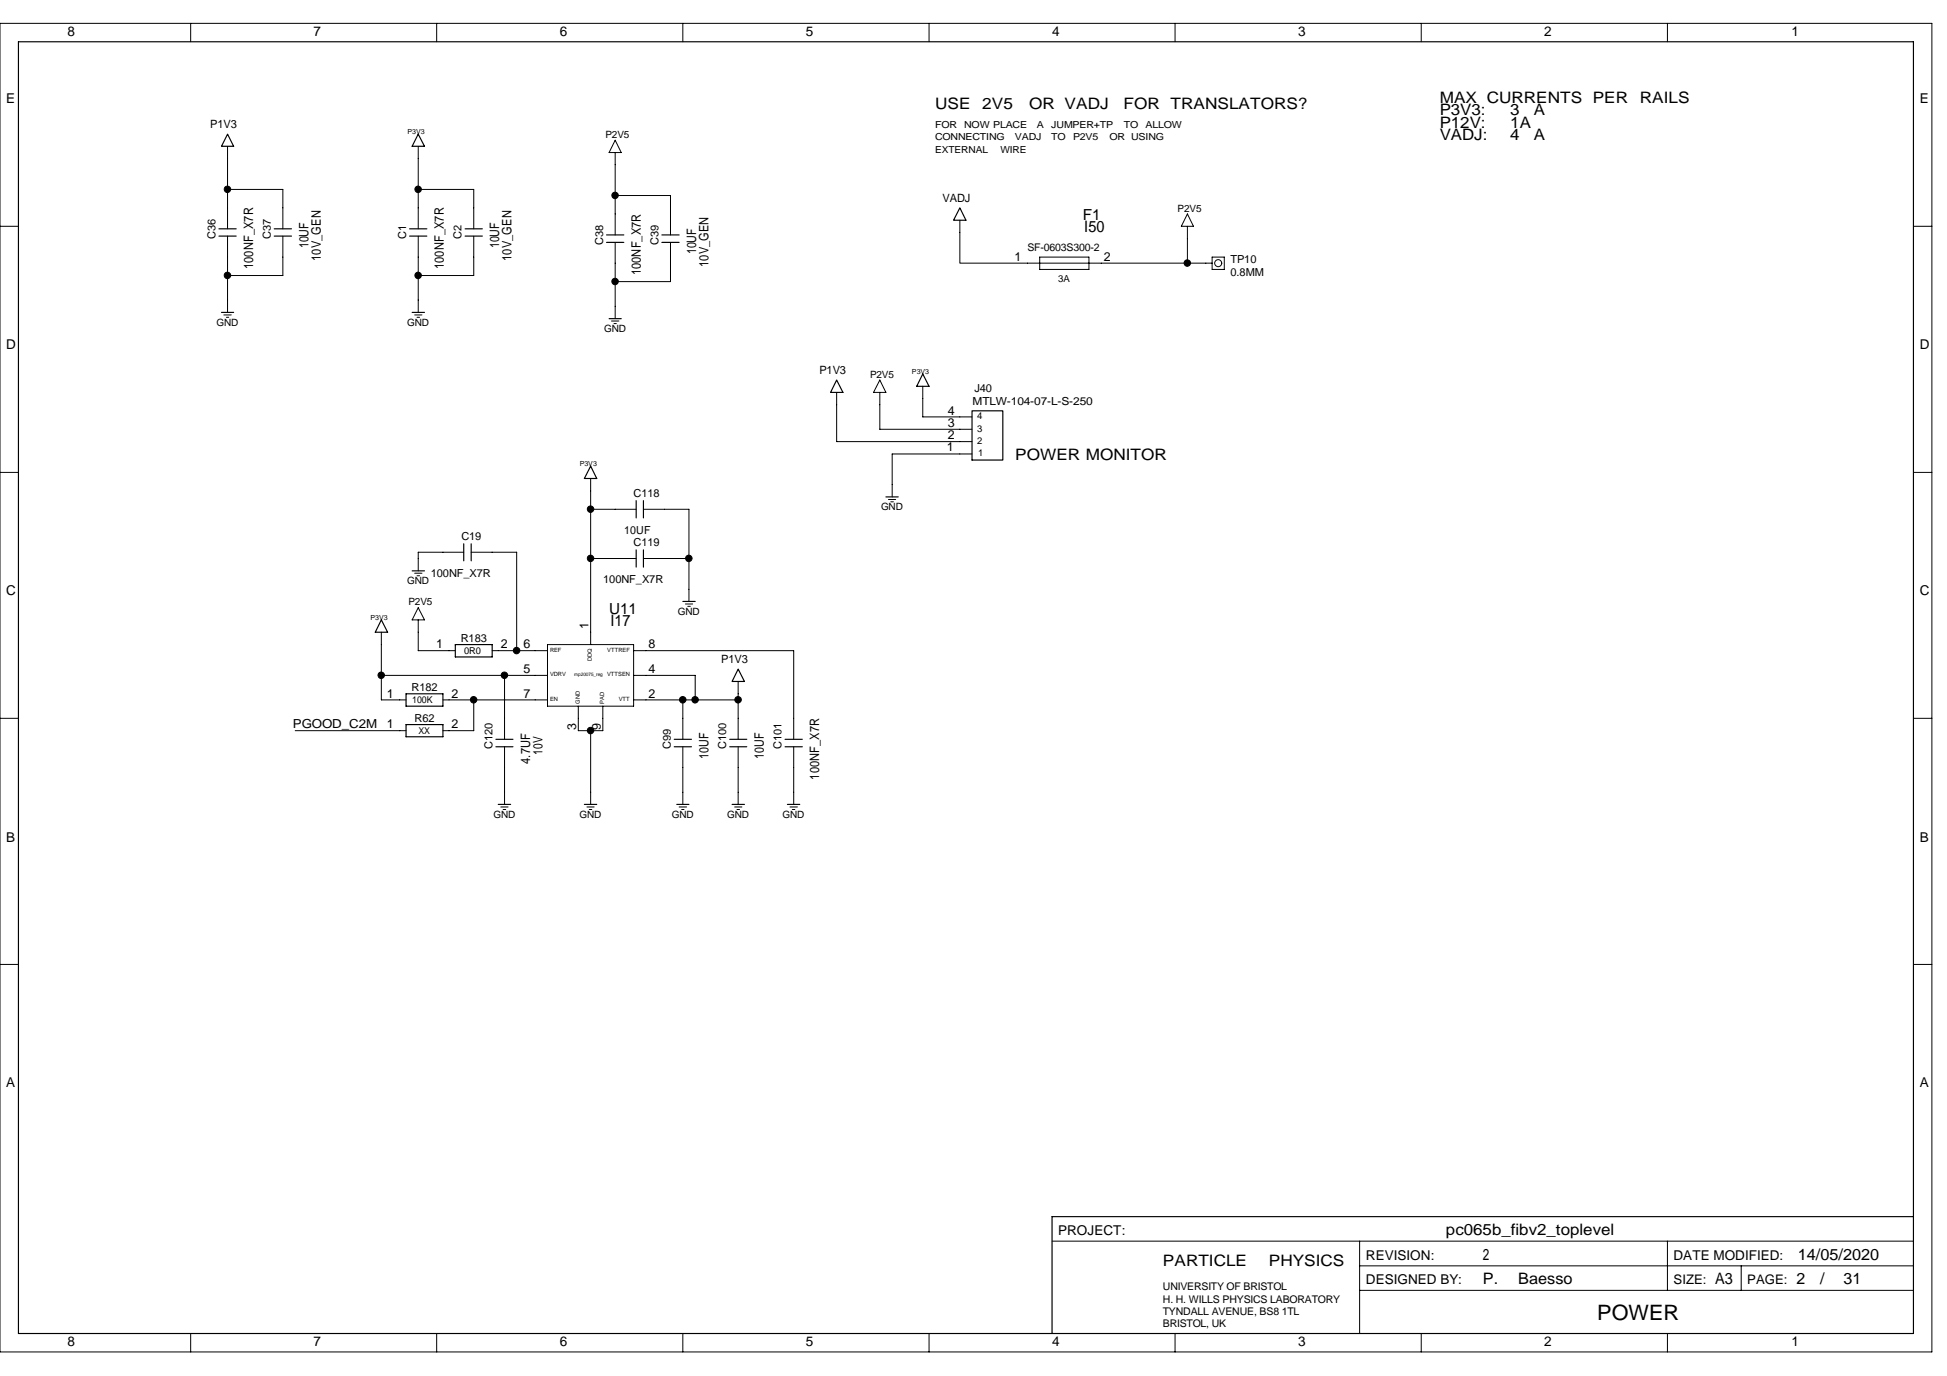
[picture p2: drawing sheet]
<svg xmlns="http://www.w3.org/2000/svg" width="420mm" height="297mm" viewBox="0 0 420 297" stroke-linecap="round" stroke-linejoin="round" font-family="sans-serif">
<g fill="none" stroke="#000" stroke-width=".25">
<path d="M4 9h408.9v278.9h-408.9zM49.1 29l1.3 2.6h-2.6zM90.3 29l1.3 2.6h-2.7zM47.2 51h3.8M47.2 49.4h3.8M59.2 51h3.7M59.2 49.4h3.7M88.4 51h3.7M88.4 49.4h3.7M100.4 51h3.7M100.4 49.4h3.7M130.9 52.3h3.7"/>
<path d="M130.9 50.7h3.7M142.8 52.3h3.8M142.8 50.7h3.8M207.1 44.9l1.3 2.6h-2.6zM47.8 67.4h2.6M88.9 67.4h2.7M131.4 68.8h2.7M180.5 82l1.4 2.7h-2.7zM199.1 80.7l1.4 2.7h-2.7zM209.8 88.7h6.6v10.6h-6.6zM100.1 117.4v3.7M101.7 117.4v3.7"/>
<path d="M127.5 100.6l1.3 2.7h-2.7zM137.3 108.1v3.7M137.3 118.7v3.7M138.8 108.1v3.7M138.8 118.7v3.7M191.2 107.3h2.6M82.3 133.8l1.3 2.7h-2.6zM88.9 123.2h2.7M98.3 139.1h7.9v2.7h-7.9zM147.4 129.8h2.6M87.6 149.8h8v2.6h-8zM87.6 156.4h8v2.6h-8z"/>
<path d="M107 159.6h3.7M145.5 159.6h3.7M157.5 159.6h3.7M159.3 144.4l1.4 2.7h-2.7zM169.4 159.6h3.7M107 161.2h3.7M107.5 173.6h2.7M126.1 173.6h2.7M145.5 161.2h3.7M146 173.6h2.7M157.5 161.2h3.7M158 173.6h2.7"/>
<path d="M169.4 161.2h3.7M169.9 173.6h2.7M412.9 262.6h-185.9v25.3"/>
</g>
<g fill="none" stroke="#000" stroke-width=".22">
<path d="M0 5h416.9v286.8h-416.9zM41.1 5v4M94.2 5v4M147.4 5v4M200.5 5v4M253.6 5v4M306.7 5v4M359.8 5v4M49.1 31.6v17.8M90.3 31.6v17.8M132.8 32.9v17.8M132.8 30.3l1.3 2.6h-2.7z"/>
<path d="M0 48.9h4M49.1 51v16.4M49.1 40.9h11.9v8.5M61 51v8.5h-11.9M90.3 51v16.4M90.3 40.9h11.9v8.5M102.2 51v8.5h-11.9M132.8 42.2h11.9v8.5M132.8 52.3v16.5M144.7 52.3v8.5h-11.9M207.1 47.5v9.3h54.5M224.4 55.5h10.6v2.7h-10.6z"/>
<path d="M256.2 46.2l1.3 2.7h-2.6zM256.2 48.9v7.9M261.6 55.5h2.6v2.7h-2.6zM412.9 48.9h4M48.3 68h1.6M48.9 68.5h.5M89.5 68h1.6M90 68.5h.5M131.9 69.3h1.7M132.5 69.9h.5M180.5 84.7v10.6h29.3M189.9 84.7v8h19.9"/>
<path d="M189.9 82l1.3 2.7h-2.7zM199.1 83.4v6.6h10.7M209.8 98h-17.3v9.3M0 102h4M100.1 119.2h-9.8v4M101.7 119.2h9.8v21.3M127.5 109.9v10.7h9.8M127.5 103.3v6.6M127.5 109.9h9.8M138.8 109.9h9.9v19.9M191.7 107.8h1.6M192.2 108.3h.6"/>
<path d="M412.9 102h4M82.3 136.5v14.6h5.3M89.5 123.7h1.6M90 124.3h.5M90.3 133.8v6.7h8M90.3 131.2l1.3 2.6h-2.7zM118.1 139.1h18.6v13.3h-18.6zM127.5 120.6v18.5M138.8 120.6h9.9M147.9 130.4h1.6M148.4 130.9h.6M0 155.1h4"/>
<path d="M63.7 157.7h23.9M82.3 145.8h35.8M95.6 151.1h22.5M102.2 151.1v6.6h-6.6M106.2 140.5h11.9M108.9 145.8v13.8M124.8 152.4v5.3h5.3v-5.3M127.5 157.7v15.9M136.7 145.8h13.3v5.3h-2.6M136.7 140.5h34.6v19.1M136.7 151.1h10.7M147.4 151.1v8.5"/>
<path d="M150 151.1h9.3M159.3 147.1v12.5M412.9 155.1h4M108.1 174.2h1.5M108.6 174.7h.5M108.9 161.2v12.4M126.7 174.2h1.5M127.2 174.7h.5M146.6 174.2h1.6M147.1 174.7h.5M147.4 161.2v12.4M158.5 174.2h1.6"/>
<path d="M159 174.7h.6M159.3 161.2v12.4M170.5 174.2h1.6M171 174.7h.5M171.3 161.2v12.4M0 208.2h4M412.9 208.2h4M227 267.9h185.9M293.4 273.3h119.5M293.4 267.9v20M293.4 278.6h119.5M359.8 267.9v10.7"/>
<path d="M375.7 273.3v5.3M41.1 287.9v3.9M94.2 287.9v3.9M147.4 287.9v3.9M200.5 287.9v3.9M253.6 287.9v3.9M306.7 287.9v3.9M359.8 287.9v3.9"/>
<circle cx="262.9" cy="56.8" r=".76"/>
</g>
<g fill="#000" stroke="#000" stroke-width=".22">
<circle cx="49.1" cy="40.9" r=".7"/>
<circle cx="49.1" cy="59.4" r=".7"/>
<circle cx="90.2" cy="40.9" r=".7"/>
<circle cx="90.2" cy="59.4" r=".7"/>
<circle cx="132.7" cy="42.2" r=".7"/>
<circle cx="256.2" cy="56.8" r=".7"/>
<circle cx="132.7" cy="60.8" r=".7"/>
<circle cx="127.4" cy="109.9" r=".7"/>
<circle cx="127.4" cy="120.5" r=".7"/>
<circle cx="148.6" cy="120.5" r=".7"/>
<circle cx="82.3" cy="145.8" r=".7"/>
<circle cx="102.2" cy="151.1" r=".7"/>
<circle cx="108.9" cy="145.8" r=".7"/>
<circle cx="111.5" cy="140.4" r=".7"/>
<circle cx="127.4" cy="157.7" r=".7"/>
<circle cx="147.3" cy="151.1" r=".7"/>
<circle cx="150" cy="151.1" r=".7"/>
<circle cx="159.3" cy="151.1" r=".7"/>
</g>
<text font-size="4.6" x="344.7" y="284.9">POWER</text>
<g font-size="3.4">
<text x="201.8" y="23.6">USE</text>
<text x="212" y="23.6">2V5</text>
<text x="222.1" y="23.6">OR VADJ</text>
<text x="242.4" y="23.6">FOR TRANSLATORS?</text>
<text x="310.7" y="22.3">MAX CURRENTS PER</text>
<text x="353.9" y="22.3">RAILS</text>
<text x="310.7" y="24.9">P3V3:</text>
<text x="310.7" y="27.6">P12V:</text>
<text x="325.9" y="24.9">3</text>
<text x="325.9" y="27.6">1A</text>
<text x="331" y="24.9">A</text>
<text x="310.7" y="30.2">VADJ:</text>
<text x="325.9" y="30.2">4</text>
<text x="331" y="30.2">A</text>
<text x="234" y="50.1">I50</text>
<text x="219.1" y="99.3">POWER MONITOR</text>
<text x="131.7" y="135.1">I17</text>
<text x="312" y="266.6">pc065b_fibv2_toplevel</text>
<text x="250.9" y="273.2">PARTICLE</text>
<text x="273.8" y="273.2">PHYSICS</text>
<text x="320" y="271.9">2</text>
<text x="388" y="271.9">14/05/2020</text>
<text x="320" y="277.2">P.</text>
<text x="327.6" y="277.2">Baesso</text>
<text x="370.1" y="277.2">A3</text>
<text x="387.7" y="277.2">2</text>
<text x="392.8" y="277.2">/</text>
<text x="397.8" y="277.2">31</text>
</g>
<g font-size="3.3">
<text x="233.7" y="47.5">F1</text>
<text x="131.4" y="132.5">U11</text>
</g>
<g font-size="2.9">
<text x="14.6" y="7.7">8</text>
<text x="67.7" y="7.7">7</text>
<text x="120.8" y="7.7">6</text>
<text x="173.9" y="7.7">5</text>
<text x="227" y="7.7">4</text>
<text x="280.2" y="7.7">3</text>
<text x="333.2" y="7.7">2</text>
<text x="386.6" y="7.7">1</text>
<text x="1.3" y="22.3">E</text>
<text x="414.3" y="22.3">E</text>
<text x="1.3" y="75.4">D</text>
<text x="414.3" y="75.4">D</text>
<text x="1.3" y="128.5">C</text>
<text x="414.3" y="128.5">C</text>
<text x="1.3" y="181.7">B</text>
<text x="414.3" y="181.7">B</text>
<text x="1.3" y="234.7">A</text>
<text x="414.3" y="234.7">A</text>
<text x="228.3" y="266.6">PROJECT:</text>
<text x="294.8" y="271.9">REVISION:</text>
<text x="361.1" y="271.9">DATE MODIFIED:</text>
<text x="294.8" y="277.2">DESIGNED BY:</text>
<text x="14.6" y="290.5">8</text>
<text x="67.7" y="290.5">7</text>
<text x="120.8" y="290.5">6</text>
<text x="173.9" y="290.5">5</text>
<text x="227" y="290.5">4</text>
<text x="280.2" y="290.5">3</text>
<text x="333.2" y="290.5">2</text>
<text x="386.6" y="290.5">1</text>
</g>
<g font-size="2.8">
<text x="66.6" y="53.6" transform="rotate(-90 66.6 53.6)">10UF</text>
<text x="107.7" y="53.6" transform="rotate(-90 107.7 53.6)">10UF</text>
<text x="54.7" y="58.1" transform="rotate(-90 54.7 58.1)">100NF_X7R</text>
<text x="69.3" y="56.3" transform="rotate(-90 69.3 56.3)">10V_GEN</text>
<text x="95.8" y="58.1" transform="rotate(-90 95.8 58.1)">100NF_X7R</text>
<text x="110.4" y="56.3" transform="rotate(-90 110.4 56.3)">10V_GEN</text>
<text x="138.3" y="59.4" transform="rotate(-90 138.3 59.4)">100NF_X7R</text>
<text x="150.2" y="54.9" transform="rotate(-90 150.2 54.9)">10UF</text>
<text x="152.9" y="57.6" transform="rotate(-90 152.9 57.6)">10V_GEN</text>
<text x="114.4" y="164.9" transform="rotate(-90 114.4 164.9)">4.7UF</text>
<text x="117.1" y="162.9" transform="rotate(-90 117.1 162.9)">10V</text>
<text x="152.9" y="163.8" transform="rotate(-90 152.9 163.8)">10UF</text>
<text x="164.8" y="163.8" transform="rotate(-90 164.8 163.8)">10UF</text>
<text x="176.8" y="168.3" transform="rotate(-90 176.8 168.3)">100NF_X7R</text>
<text x="361.1" y="277.2">SIZE:</text>
<text x="377.1" y="277.2">PAGE:</text>
</g>
<g font-size="2.7">
<text x="218.9" y="56.3">1</text>
<text x="238.2" y="56.3">2</text>
<text x="204.6" y="89.5">4</text>
<text x="204.6" y="92.2">3</text>
<text x="204.6" y="94.8">2</text>
<text x="204.3" y="97.5">1</text>
<text x="127" y="135.8" transform="rotate(-90 127 135.8)">1</text>
<text x="94.1" y="140">1</text>
<text x="108.1" y="140">2</text>
<text x="112.9" y="140">6</text>
<text x="139.9" y="140">8</text>
<text x="112.9" y="145.2">5</text>
<text x="139.9" y="145.2">4</text>
<text x="83.5" y="150.6">1</text>
<text x="97.4" y="150.6">2</text>
<text x="112.9" y="150.6">7</text>
<text x="139.9" y="150.6">2</text>
<text x="63.2" y="157.2">PGOOD_C2M</text>
<text x="83.5" y="157.2">1</text>
<text x="97.4" y="157.2">2</text>
<text x="124.3" y="157.6" transform="rotate(-90 124.3 157.6)">3</text>
<text x="129.7" y="157.6" transform="rotate(-90 129.7 157.6)">9</text>
</g>
<g font-size="2.5">
<text x="45.4" y="27.6">P1V3</text>
<text x="203.4" y="43.6">VADJ</text>
<text x="176.8" y="80.7">P1V3</text>
<text x="155.6" y="143.1">P1V3</text>
</g>
<g font-size="2.4">
<text x="46.5" y="51.5" transform="rotate(-90 46.5 51.5)">C36</text>
<text x="58.5" y="51.5" transform="rotate(-90 58.5 51.5)">C37</text>
<text x="87.7" y="51.5" transform="rotate(-90 87.7 51.5)">C1</text>
<text x="99.6" y="51.5" transform="rotate(-90 99.6 51.5)">C2</text>
<text x="130.1" y="52.8" transform="rotate(-90 130.1 52.8)">C38</text>
<text x="142.1" y="52.8" transform="rotate(-90 142.1 52.8)">C39</text>
<text x="265.6" y="59.5">0.8MM</text>
<text x="265.6" y="56.8">TP10</text>
<text x="209.9" y="87.4">MTLW-104-07-L-S-250</text>
<text x="210.3" y="84.7">J40</text>
<text x="136.7" y="107.3">C118</text>
<text x="99.6" y="116.6">C19</text>
<text x="134.7" y="115.2">10UF</text>
<text x="136.7" y="117.9">C119</text>
<text x="93" y="124.5">100NF_X7R</text>
<text x="130.2" y="125.9">100NF_X7R</text>
<text x="99.4" y="138.5">R183</text>
<text x="88.8" y="149.1">R182</text>
<text x="89.4" y="155.8">R62</text>
<text x="106.3" y="161.7" transform="rotate(-90 106.3 161.7)">C120</text>
<text x="144.7" y="161.7" transform="rotate(-90 144.7 161.7)">C99</text>
<text x="156.7" y="161.7" transform="rotate(-90 156.7 161.7)">C100</text>
<text x="168.7" y="161.7" transform="rotate(-90 168.7 161.7)">C101</text>
</g>
<g font-size="2.3">
<text x="221.7" y="54.1">SF-0603S300-2</text>
<text x="250.9" y="278.5">UNIVERSITY OF BRISTOL</text>
<text x="250.9" y="281.2">H. H. WILLS PHYSICS LABORATORY</text>
<text x="250.9" y="283.8">TYNDALL AVENUE, BS8 1TL</text>
<text x="250.9" y="286.5">BRISTOL, UK</text>
</g>
<g font-size="2.2">
<text x="130.6" y="29.7">P2V5</text>
<text x="254.1" y="45.7">P2V5</text>
<text x="46.7" y="70.4">GND</text>
<text x="87.9" y="70.4">GND</text>
<text x="130.4" y="71.7">GND</text>
<text x="187.7" y="81.5">P2V5</text>
<text x="190.1" y="110.2">GND</text>
<text x="87.9" y="126.2">GND</text>
<text x="88.1" y="130.6">P2V5</text>
<text x="146.3" y="132.8">GND</text>
<text x="106.5" y="176.6">GND</text>
<text x="125.1" y="176.6">GND</text>
<text x="145" y="176.6">GND</text>
<text x="156.9" y="176.6">GND</text>
<text x="168.9" y="176.6">GND</text>
</g>
<g font-size="2.1">
<text x="201.8" y="27.6">FOR</text>
<text x="208.1" y="27.6">NOW PLACE</text>
<text x="223.7" y="27.6">A</text>
<text x="226.9" y="27.6">JUMPER+TP</text>
<text x="242.5" y="27.6">TO</text>
<text x="247.2" y="27.6">ALLOW</text>
<text x="201.8" y="30.3">CONNECTING</text>
<text x="201.8" y="32.9">EXTERNAL</text>
<text x="215.9" y="32.9">WIRE</text>
<text x="219" y="30.3">VADJ</text>
<text x="226.9" y="30.3">TO</text>
<text x="231.6" y="30.3">P2V5</text>
<text x="239.4" y="30.3">OR USING</text>
<text x="228.3" y="60.8">3A</text>
</g>
<g font-size="2">
<text x="210.9" y="93.2">3</text>
<text x="210.9" y="95.8">2</text>
<text x="210.9" y="90.5">4</text>
<text x="211.1" y="98.5">1</text>
<text x="100.2" y="141.2">0R0</text>
<text x="88.9" y="151.9">100K</text>
<text x="90.3" y="158.5">XX</text>
</g>
<g font-size="1.5">
<text x="87.9" y="28.9">P3V3</text>
<text x="196.8" y="80.7">P3V3</text>
<text x="125.1" y="100.6">P3V3</text>
<text x="80" y="133.8">P3V3</text>
</g>
<g font-size="1.2">
<text x="118.7" y="140.8">REF</text>
<text x="127.7" y="142.7" transform="rotate(-90 127.7 142.7)">DDQ</text>
<text x="131.1" y="140.8">VTTREF</text>
<text x="118.7" y="146">VDRV</text>
<text x="131" y="146">VTTSEN</text>
<text x="118.7" y="151.3">EN</text>
<text x="125.1" y="151.9" transform="rotate(-90 125.1 151.9)">GND</text>
<text x="130.3" y="151.9" transform="rotate(-90 130.3 151.9)">PAD</text>
<text x="133.5" y="151.3">VTT</text>
</g>
<text font-size="1" x="123.9" y="146">mp20075_reg</text>
</svg>
